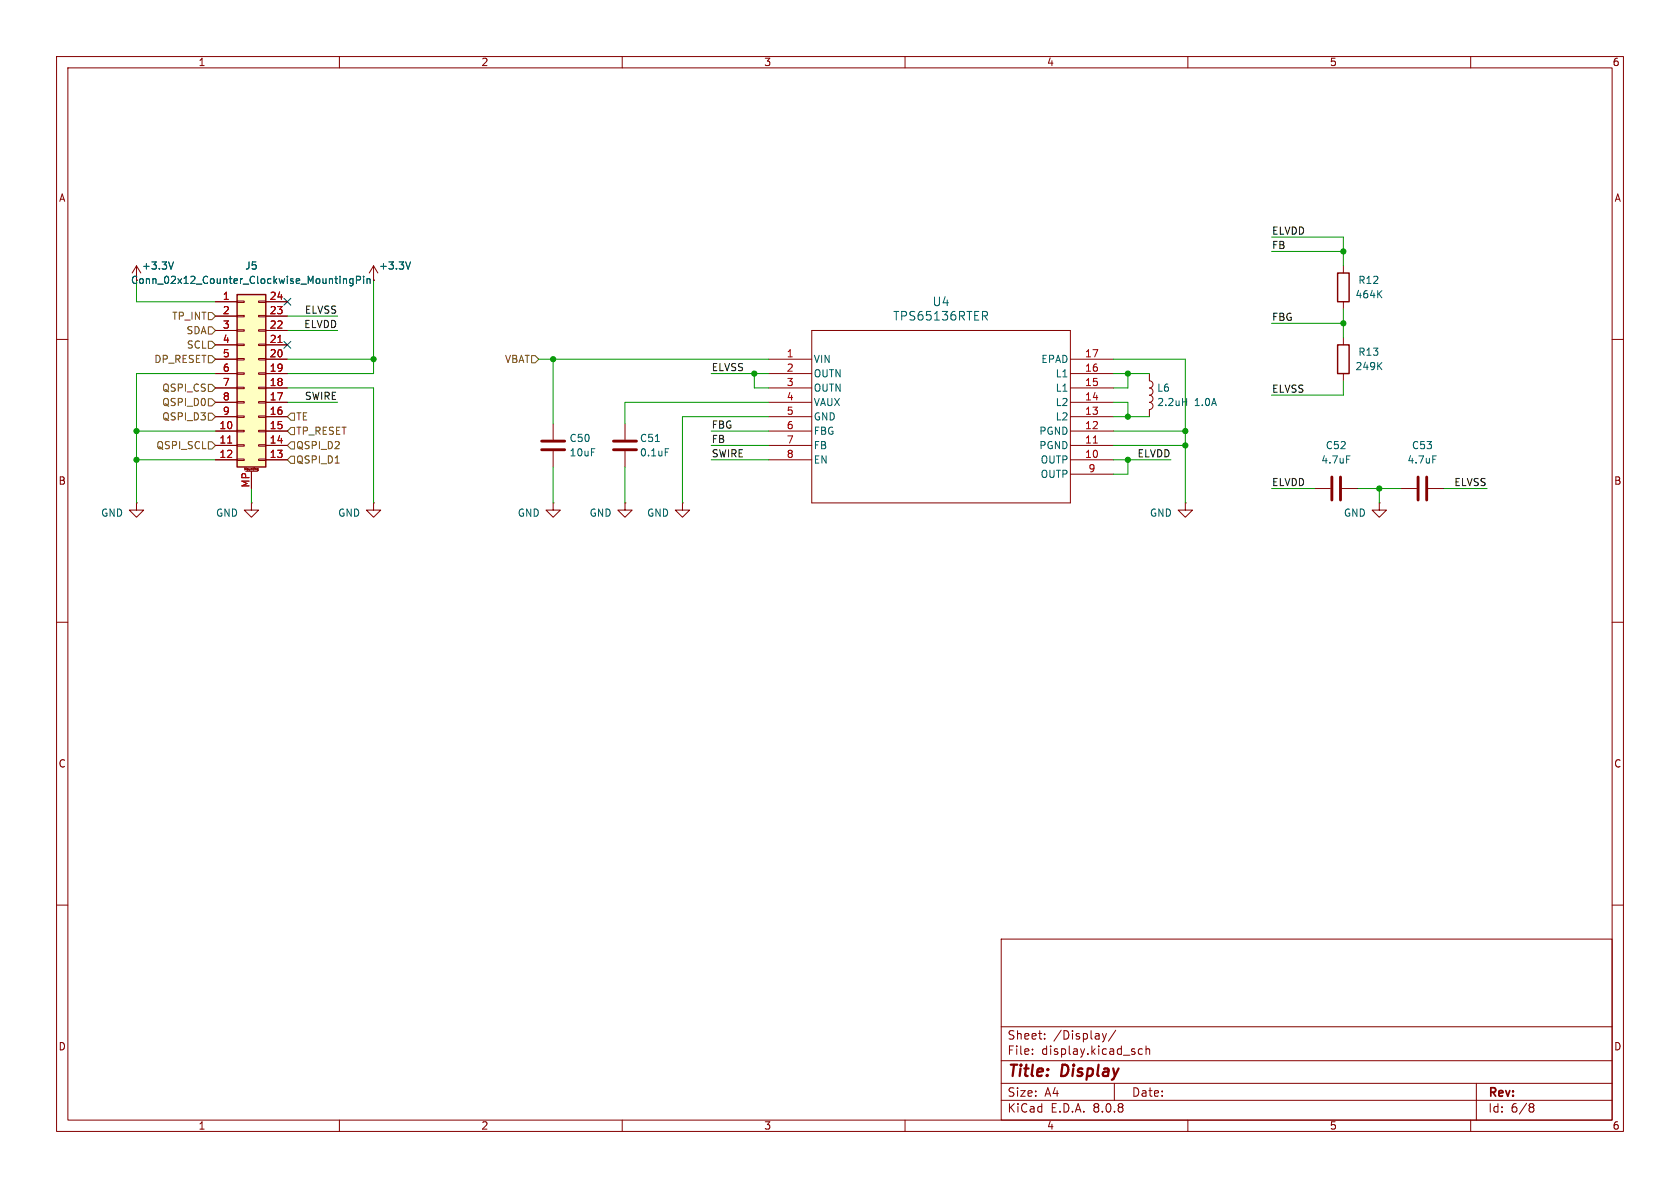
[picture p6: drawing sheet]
<svg xmlns="http://www.w3.org/2000/svg" width="297mm" height="210mm" viewBox="0 0 297 210" stroke-linecap="round" stroke-linejoin="round" font-family="sans-serif">
<g fill="none" stroke="#840000" stroke-width=".18">
<path d="M10 10h277v190h-277zM12 12h273v186h-273zM60 10v2M110 10v2M160 10v2M210 10v2M260 10v2M10 60h2M285 60h2M10 110h2M285 110h2M10 160h2"/>
<path d="M177 166h108v32h-108zM285 160h2M60 198v2M110 198v2M160 198v2M177 194.5h108M177 191.5h108M177 187.5h108M177 181.5h108M182.5 186.3v.1M182.5 185.5v.1M184.7 183.6v.1"/>
<path d="M184.7 182.8v.1M194.9 182.7l.3 1M195.2 183.7l-.1 .4-.2 .1M195.6 182.7l-.4 1M197 191.5v3M197.2 182.1l-1.2 2M202 185.5l-.5-.1-.3 .3v.4l.2 .2h.6M202.6 185.5l.2-.1 .4 .1v.9M202.6 184.9v1.5M210 198v2M260 198v2M261 191.5v6.5"/>
<path d="M270.6 195.1l.4 .1 .2 .2-.3 .3M270.6 195.7h.3M270.9 195.7l.2 .2 .1 .4-.2 .2-.4 .1"/>
</g>
<path d="M41.9 52.1h5.1v30.5h-5.1z" fill="#ffffc2"/>
<g fill="none" stroke="#840000" stroke-width=".18">
<path d="M24.1 47l-.7 1.3M24.1 47v2.5M24.1 47l.8 1.3M38.1 53.3h3.8M38.1 55.9h3.8M38.1 58.4h3.8M41.9 58.3h1.3v.2h-1.3zM41.9 55.8h1.3v.2h-1.3zM41.9 53.2h1.3v.3h-1.3zM45.7 58.3h1.3v.2h-1.3zM45.7 55.8h1.3v.2h-1.3zM45.7 53.2h1.3v.3h-1.3z"/>
<path d="M47 53.3h3.8M47 55.9h3.8M47 58.4h3.8M66 49.5h.1M66 47l-.7 1.3M66 47v2.5M66 47l.8 1.3M143.5 58.4h45.7v30.5h-45.7zM237.5 47v1.3M237.5 53.3v1.3M237.5 59.7v1.3M38.1 76.2h3.8"/>
<path d="M38.1 78.7h3.8M38.1 73.7h3.8M38.1 71.1h3.8M38.1 68.6h3.8M38.1 66h3.8M38.1 63.5h3.8M38.1 61h3.8M41.9 78.6h1.3v.3h-1.3zM41.9 76.1h1.3v.2h-1.3zM41.9 73.5h1.3v.3h-1.3zM41.9 71h1.3v.2h-1.3zM41.9 68.5h1.3v.2h-1.3z"/>
<path d="M41.9 65.9h1.3v.3h-1.3zM41.9 63.4h1.3v.2h-1.3zM41.9 60.8h1.3v.3h-1.3zM45.7 78.6h1.3v.3h-1.3zM45.7 76.1h1.3v.2h-1.3zM45.7 73.5h1.3v.3h-1.3zM45.7 71h1.3v.2h-1.3zM45.7 68.5h1.3v.2h-1.3zM45.7 65.9h1.3v.3h-1.3zM45.7 63.4h1.3v.2h-1.3zM45.7 60.8h1.3v.3h-1.3zM47 76.2h3.8"/>
<path d="M47 78.7h3.8M47 73.7h3.8M47 71.1h3.8M47 68.6h3.8M47 66h3.8M47 63.5h3.8M47 61h3.8M97.8 74.9v2.8M97.8 79.8v2.8M110.5 74.9v2.8M110.5 79.8v2.8M135.9 76.2h7.6"/>
<path d="M135.9 78.7h7.6M135.9 73.7h7.6M135.9 71.1h7.6M135.9 68.6h7.6M135.9 66h7.6M135.9 63.5h7.6M189.2 76.2h7.6M189.2 78.7h7.6M189.2 73.7h7.6M189.2 71.1h7.6M189.2 68.6h7.6M189.2 66h7.6"/>
<path d="M189.2 63.5h7.6M203.2 69.9a.64 .64 0 0 1 .6 .6 .64 .64 0 0 1-.6 .6 .63 .63 0 0 1 .6 .7 .63 .63 0 0 1-.6 .6v1.3M203.2 66v1.3a.64 .64 0 0 1 .6 .7 .64 .64 0 0 1-.6 .6 .63 .63 0 0 1 .6 .6 .63 .63 0 0 1-.6 .7M237.5 66v1.3M24.1 88.9v1.3h1.3l-1.3 1.2-1.2-1.2h1.2M24.1 88.9h.1M38.1 81.3h3.8M41.9 81.2h1.3v.2h-1.3zM43.3 83.1v-.4l.1 .3 .1-.3v.4M43.4 83.3h2.1M44.4 88.9v1.3h1.3l-1.3 1.2-1.2-1.2h1.2M44.4 88.9h.1"/>
<path d="M44.4 83.3v3.1M44.7 82.7v.3M44.9 82.7h.1M45.5 83v.1M45.5 83.1h.1M45.5 82.9v.1M45.5 82.9h.1M45.6 82.8v.4h-.1M45.7 81.2h1.3v.2h-1.3zM47 81.3h3.8M66 88.9v1.3h1.3l-1.3 1.2-1.2-1.2h1.2M66 88.9h.1"/>
<path d="M97.8 88.9v1.3h1.3l-1.3 1.2-1.3-1.2h1.3M97.8 88.9h.1M110.5 88.9v1.3h1.3l-1.3 1.2-1.3-1.2h1.3M110.5 88.9h.1M120.6 88.9v1.3h1.3l-1.3 1.2-1.2-1.2h1.2M120.6 88.9h.1M135.9 81.3h7.6M189.2 81.3h7.6M189.2 83.8h7.6M209.5 88.9v1.3h1.3l-1.3 1.2-1.2-1.2h1.2M209.5 88.9h.1M232.4 86.4h2.8"/>
<path d="M237.2 86.4h2.8M243.8 88.9v1.3h1.3l-1.3 1.2-1.2-1.2h1.2M243.8 88.9h.1M247.6 86.4h2.8M252.5 86.4h2.8"/>
</g>
<path d="M41.9 52.1h5.1v30.5h-5.1zM236.5 48.3h2v5h-2zM236.5 61h2v5h-2z" fill="none" stroke="#840000" stroke-width=".25"/>
<path d="M40.2 78.3h.8M49.1 60.5h.8M193.3 78.3h.7" fill="none" stroke="#a90000" stroke-width=".18"/>
<g fill="none" stroke="#006464" stroke-width=".18">
<path d="M30.7 46.3l-.5 1.3M60.7 49.3v.8M60.7 49.4l.2-.1h.3l.1 .8M62.4 49.3h-.4l-.2 .2 .1 .5h.5M62.4 49.3v1l-.2 .2h-.3M63 49.5l.6-.1 .1-.1v-.3l-.7-.2v1.3M64.3 48.8v.2M64.3 49.3v.8M64.9 49.4l.2-.1h.3v.8M64.9 49.3v.8M72.6 46.3l-.5 1.3M173.7 55.1h.6l.3 .2-.2 .5-.7 .1"/>
<path d="M174.1 55.9l.5 .7M243.7 51.9l.6 .7M244.3 51.4l-.7 .7M115.9 78h.7M117.6 79.3h.6M209.1 71h.7M209.8 70.4v1.3M243.7 64.6l.6 .7M244.3 64.1l-.7 .7M238.1 80.6h.6M253.3 80.6h.6"/>
</g>
<path d="M95.8 78h4M95.8 79.5h4M108.5 78h4M108.5 79.5h4M235.5 84.3v4.1M237 84.3v4.1M250.7 84.3v4.1M252.2 84.3v4.1" fill="none" stroke="#840000" stroke-width=".51"/>
<g fill="none" stroke="#725600" stroke-width=".18">
<path d="M36.8 55.2h.7l.6 .7-.6 .6h-.7zM36.8 57.8h.7l.6 .6-.6 .7h-.7zM36.8 60.3h.7l.6 .7-.6 .6h-.7zM36.8 62.9h.7l.6 .6-.6 .6h-.7zM36.8 70.5h.7l.6 .6-.6 .7h-.7zM36.8 67.9h.7l.6 .7-.6 .6h-.7zM36.8 73h.7l.6 .7-.6 .6h-.7zM36.8 78.1h.7l.6 .6-.6 .7h-.7zM50.8 78.7l.6-.6h.7v1.3h-.7zM50.8 76.2l.6-.6h.7v1.2h-.7zM50.8 73.7l.6-.7h.7v1.3h-.7zM94 62.9h.6l.6 .6-.6 .6h-.6z"/>
<path d="M51.4 80.6h.7v1.3h-.7l-.6-.6z"/>
</g>
<g fill="none" stroke="#009600" stroke-width=".18">
<path d="M24.1 49.5v3.8h14M50.8 55.9h8.9M50.8 58.4h8.9M66 49.5v16.5h-15.2M224.8 41.9h12.7v5.1M224.8 57.2h12.7M224.8 44.5h12.7M237.5 54.6v5.1M24.1 76.2h14M38.1 66h-14v22.9M50.8 68.6h15.2v20.3M50.8 71.1h8.9"/>
<path d="M50.8 63.5h15.2M95.2 63.5h40.7M97.8 63.5v11.4M125.7 66h10.2M125.7 78.7h10.2M125.7 76.2h10.2M133.3 66v2.6h2.6M135.9 71.1h-25.4v3.8M135.9 73.7h-15.3v15.2M196.8 66h6.4M196.8 71.1h2.6v2.6M196.8 63.5h12.7v25.4"/>
<path d="M196.8 73.7h6.4M196.8 78.7h12.7M196.8 76.2h12.7M199.4 66v2.6h-2.6M237.5 67.3v2.6h-12.7M24.1 81.3h14M44.4 86.4v2.5M97.8 82.6v6.3M110.5 82.6v6.3M125.7 81.3h10.2M196.8 81.3h10.2M199.4 81.3v2.5h-2.6"/>
<path d="M224.8 86.4h7.6M240 86.4h7.6M243.8 86.4v2.5M255.3 86.4h7.6"/>
</g>
<path d="M50.2 52.7l1.2 1.2M51.4 52.7l-1.2 1.2M50.2 60.4l1.2 1.2M51.4 60.4l-1.2 1.2" fill="none" stroke="#000084" stroke-width=".18"/>
<g fill="#009600" stroke="#009600" stroke-width=".18">
<circle cx="199.4" cy="81.3" r=".46"/>
<circle cx="199.4" cy="73.7" r=".46"/>
<circle cx="199.4" cy="66" r=".46"/>
<circle cx="209.5" cy="76.2" r=".46"/>
<circle cx="209.5" cy="78.7" r=".46"/>
<circle cx="97.8" cy="63.5" r=".46"/>
<circle cx="133.3" cy="66" r=".46"/>
<circle cx="66" cy="63.5" r=".46"/>
<circle cx="24.1" cy="76.2" r=".46"/>
<circle cx="24.1" cy="81.3" r=".46"/>
<circle cx="237.5" cy="44.5" r=".46"/>
<circle cx="243.8" cy="86.4" r=".46"/>
<circle cx="237.5" cy="57.2" r=".46"/>
</g>
<g font-size="2.8" fill="#840000">
<text x="178" y="190.9">Title:</text>
<text x="187.7" y="190.9">Display</text>
</g>
<g font-size="2.1" fill="#006464">
<text x="157.8" y="56.9">TPS65136RTER</text>
<text x="164.8" y="54.3">U4</text>
</g>
<g font-size="2.1" fill="#840000">
<text x="178" y="184">Sheet:</text>
<text x="186.2" y="184">/Display/</text>
<text x="178" y="186.7">File:</text>
<text x="184.1" y="186.7">display.kicad_sch</text>
<text x="178" y="196.9">KiCad</text>
<text x="178" y="194.1">Size:</text>
<text x="184.7" y="194.1">A4</text>
<text x="185.7" y="196.9">E.D.A.</text>
<text x="193.3" y="196.9">8.0.8</text>
<text x="200" y="194.1">Date:</text>
<text x="263" y="194.3">Rev:</text>
<text x="263" y="196.9">Id:</text>
<text x="267.1" y="196.9">6/8</text>
</g>
<g font-size="1.8" fill="#840000">
<text x="35" y="11.9">1</text>
<text x="85" y="11.9">2</text>
<text x="135" y="11.9">3</text>
<text x="185" y="11.9">4</text>
<text x="235" y="11.9">5</text>
<text x="285" y="11.9">6</text>
<text x="10.3" y="35.9">A</text>
<text x="285.3" y="35.9">A</text>
<text x="23.1" y="50.4">Conn_02x12_Counter_Clockwise_MountingPin</text>
<text x="10.3" y="85.9">B</text>
<text x="285.3" y="85.9">B</text>
<text x="10.3" y="135.9">C</text>
<text x="285.3" y="135.9">C</text>
<text x="10.3" y="185.9">D</text>
<text x="285.3" y="185.9">D</text>
<text x="35" y="199.9">1</text>
<text x="85" y="199.9">2</text>
<text x="135" y="199.9">3</text>
<text x="185" y="199.9">4</text>
<text x="235" y="199.9">5</text>
<text x="285" y="199.9">6</text>
</g>
<g font-size="1.8" fill="#0f0f0f">
<text x="224.8" y="41.6">ELVDD</text>
<text x="224.8" y="44.1">FB</text>
<text x="53.7" y="58.1">ELVDD</text>
<text x="53.8" y="55.5">ELVSS</text>
<text x="224.8" y="56.8">FBG</text>
<text x="125.7" y="65.7">ELVSS</text>
<text x="53.8" y="70.8">SWIRE</text>
<text x="224.8" y="69.5">ELVSS</text>
<text x="125.7" y="75.9">FBG</text>
<text x="125.7" y="80.9">SWIRE</text>
<text x="125.7" y="78.4">FB</text>
<text x="201" y="80.9">ELVDD</text>
<text x="224.8" y="86">ELVDD</text>
<text x="257" y="86">ELVSS</text>
</g>
<g font-size="1.8" fill="#006464">
<text x="25" y="47.9">+3.3V</text>
<text x="43.3" y="47.9">J5</text>
<text x="66.9" y="47.9">+3.3V</text>
<text x="239.5" y="52.9">464K</text>
<text x="240" y="50.4">R12</text>
<text x="143.8" y="64.4">VIN</text>
<text x="184" y="64.4">EPAD</text>
<text x="239.5" y="65.6">249K</text>
<text x="240" y="63.1">R13</text>
<text x="143.8" y="66.9">OUTN</text>
<text x="143.8" y="69.4">OUTN</text>
<text x="143.8" y="72">VAUX</text>
<text x="186.5" y="72">L2</text>
<text x="186.5" y="69.4">L1</text>
<text x="186.5" y="66.9">L1</text>
<text x="204.5" y="72">2.2uH</text>
<text x="204.5" y="69.4">L6</text>
<text x="211.2" y="72">1.0A</text>
<text x="143.8" y="74.5">GND</text>
<text x="143.8" y="77.1">FBG</text>
<text x="183.6" y="77.1">PGND</text>
<text x="186.5" y="74.5">L2</text>
<text x="100.6" y="78.3">C50</text>
<text x="100.6" y="80.9">10uF</text>
<text x="113" y="78.3">C51</text>
<text x="113" y="80.9">0.1uF</text>
<text x="143.8" y="79.6">FB</text>
<text x="143.8" y="82.1">EN</text>
<text x="183.6" y="79.6">PGND</text>
<text x="183.9" y="82.1">OUTP</text>
<text x="233.5" y="82.1">4.7uF</text>
<text x="234.3" y="79.6">C52</text>
<text x="248.7" y="82.1">4.7uF</text>
<text x="249.5" y="79.6">C53</text>
<text x="183.9" y="84.7">OUTP</text>
<text x="17.8" y="91.5">GND</text>
<text x="38.1" y="91.5">GND</text>
<text x="59.7" y="91.5">GND</text>
<text x="91.4" y="91.5">GND</text>
<text x="104.1" y="91.5">GND</text>
<text x="114.3" y="91.5">GND</text>
<text x="203.2" y="91.5">GND</text>
<text x="237.5" y="91.5">GND</text>
</g>
<g font-size="1.8" fill="#a90000">
<text x="39.3" y="53.1">1</text>
<text x="47.6" y="53.1">24</text>
<text x="39.3" y="55.6">2</text>
<text x="39.3" y="58.2">3</text>
<text x="47.6" y="58.2">22</text>
<text x="47.6" y="55.6">23</text>
<text x="39.3" y="60.7">4</text>
<text x="39.3" y="63.2">5</text>
<text x="39.3" y="65.8">6</text>
<text x="47.6" y="65.8">19</text>
<text x="47.6" y="63.2">20</text>
<text x="47.6" y="60.7">21</text>
<text x="139" y="63.2">1</text>
<text x="139" y="65.8">2</text>
<text x="191.7" y="65.8">16</text>
<text x="191.7" y="63.2">17</text>
<text x="39.3" y="68.3">7</text>
<text x="39.3" y="70.9">8</text>
<text x="47.6" y="70.9">17</text>
<text x="47.6" y="68.3">18</text>
<text x="139" y="68.3">3</text>
<text x="139" y="70.9">4</text>
<text x="191.7" y="70.9">14</text>
<text x="191.7" y="68.3">15</text>
<text x="38.7" y="75.9">10</text>
<text x="39.3" y="73.4">9</text>
<text x="47.6" y="75.9">15</text>
<text x="47.6" y="73.4">16</text>
<text x="139" y="73.4">5</text>
<text x="139" y="75.9">6</text>
<text x="191.7" y="75.9">12</text>
<text x="191.7" y="73.4">13</text>
<text x="38.7" y="78.5">11</text>
<text x="38.7" y="81">12</text>
<text x="47.6" y="81">13</text>
<text x="47.6" y="78.5">14</text>
<text x="139" y="78.5">7</text>
<text x="139" y="81">8</text>
<text x="191.7" y="81">10</text>
<text x="191.7" y="78.5">11</text>
<text x="192.3" y="83.6">9</text>
<text x="44.2" y="86.3" transform="rotate(-90 44.2 86.3)">MP</text>
</g>
<g font-size="1.8" fill="#725600">
<text x="30.3" y="56.7">TP_INT</text>
<text x="32.9" y="59.3">SDA</text>
<text x="27.2" y="64.4">DP_RESET</text>
<text x="32.9" y="61.8">SCL</text>
<text x="89.2" y="64.4">VBAT</text>
<text x="28.6" y="72">QSPI_D0</text>
<text x="28.6" y="69.4">QSPI_CS</text>
<text x="28.6" y="74.5">QSPI_D3</text>
<text x="52.3" y="77.1">TP_RESET</text>
<text x="52.3" y="74.5">TE</text>
<text x="27.5" y="79.6">QSPI_SCL</text>
<text x="52.3" y="79.6">QSPI_D2</text>
<text x="52.3" y="82.1">QSPI_D1</text>
</g>
<text font-size=".5" fill="#840000" x="43" y="83.4">Mounting</text>
</svg>
